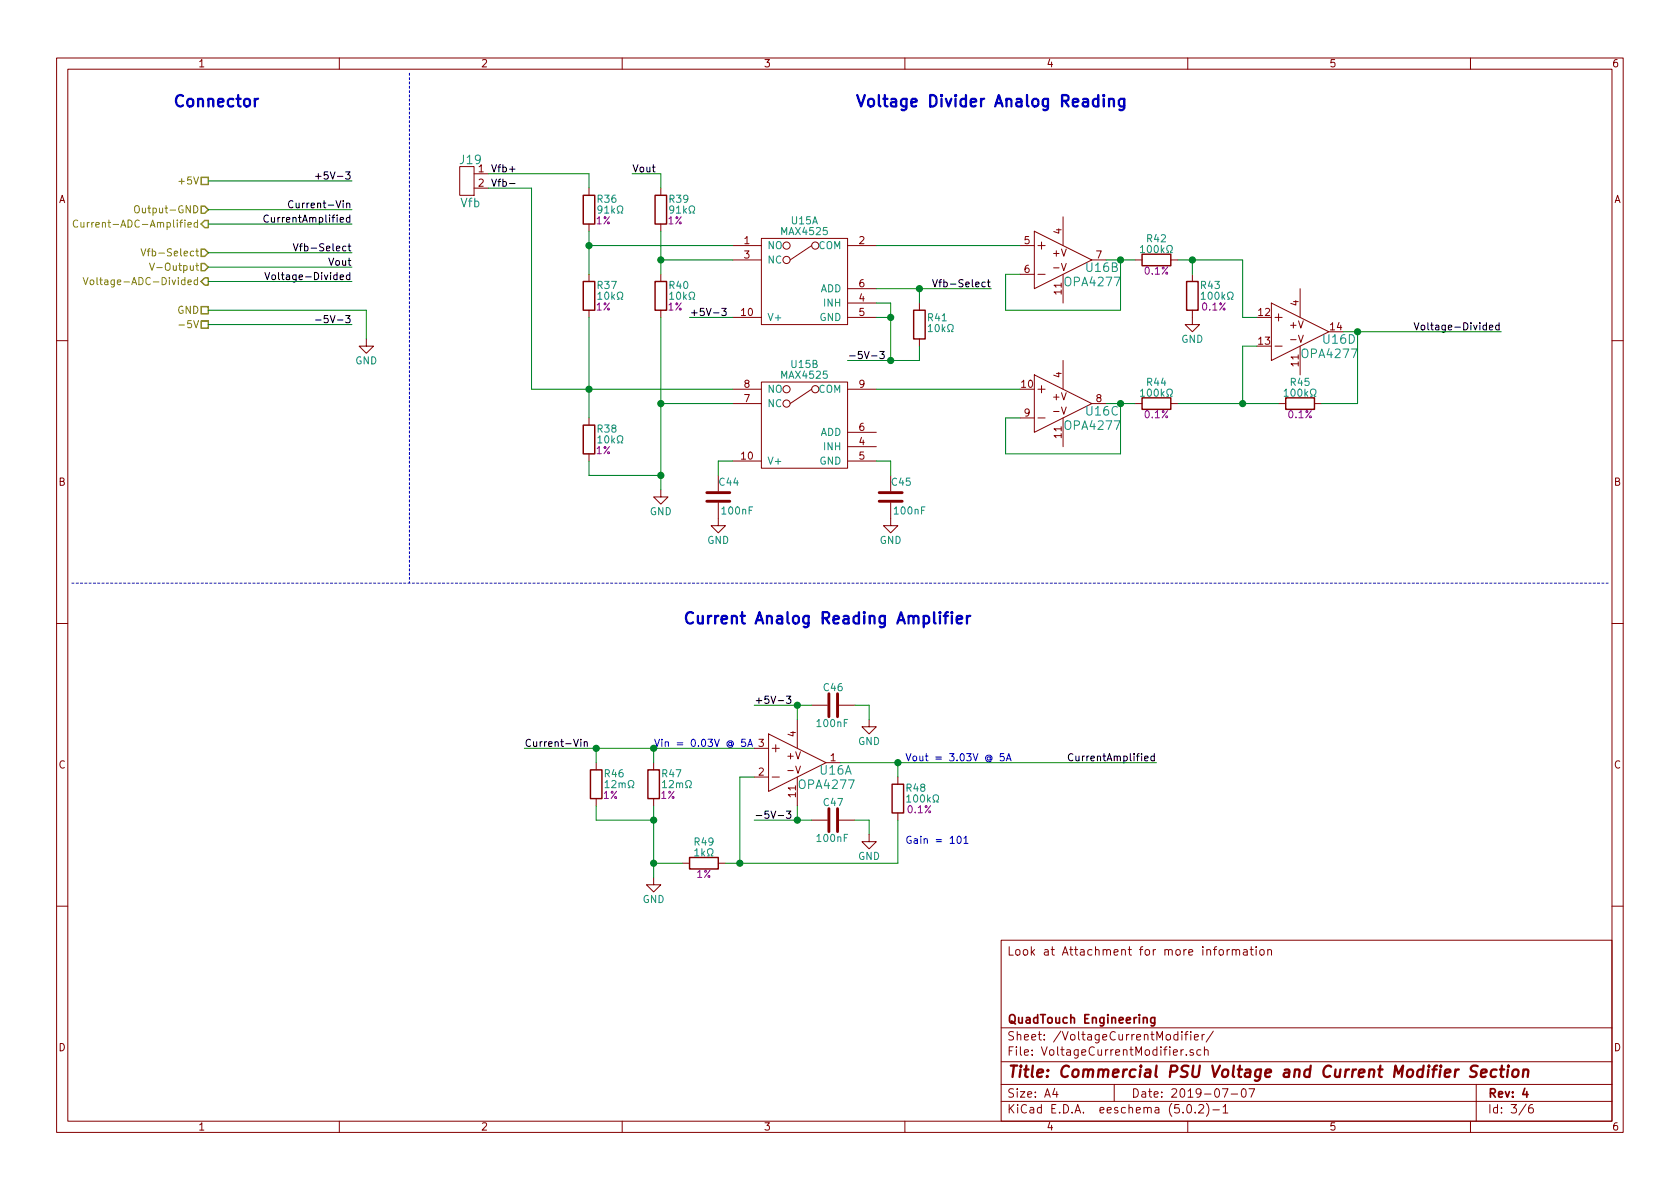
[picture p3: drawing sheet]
EESchema Schematic File Version 4
LIBS:Version 4-cache
EELAYER 26 0
EELAYER END
$Descr A4 11693 8268
encoding utf-8
Sheet 3 6
Title "Commercial PSU Voltage and Current Modifier Section"
Date "2019-07-07"
Rev "4"
Comp "QuadTouch Engineering"
Comment1 ""
Comment2 ""
Comment3 ""
Comment4 "Look at Attachment for more information"
$EndDescr
$Comp
L Device:R R46
U 1 1
P 4150 5450
F 0 "R46" H 4200 5525 50  0000 L CNN
F 1 "12mΩ" H 4200 5450 50  0000 L CNN
F 2 "Resistors_SMD:R_0805_HandSoldering" V 4080 5450 50  0001 C CNN
F 3 "~" H 4150 5450 50  0001 C CNN
F 4 "1%" H 4250 5375 50  0000 C CNN "Tolerance"
	1    4150 5450
	1    0    0    -1  
$EndComp
$Comp
L Device:R R47
U 1 1
P 4550 5450
F 0 "R47" H 4600 5525 50  0000 L CNN
F 1 "12mΩ" H 4600 5450 50  0000 L CNN
F 2 "Resistors_SMD:R_0805_HandSoldering" V 4480 5450 50  0001 C CNN
F 3 "~" H 4550 5450 50  0001 C CNN
F 4 "1%" H 4650 5375 50  0000 C CNN "Tolerance"
	1    4550 5450
	1    0    0    -1  
$EndComp
$Comp
L Custom_Library:LM324 U16
U 1 1
P 5550 5300
F 0 "U16" H 5700 5250 60  0000 L CNN
F 1 "OPA4277" H 5550 5150 60  0000 L CNN
F 2 "Housings_SOIC:SOIC-14_3.9x8.7mm_Pitch1.27mm" H 5550 5300 60  0001 C CNN
F 3 "" H 5550 5300 60  0000 C CNN
	1    5550 5300
	1    0    0    -1  
$EndComp
Wire Wire Line
	4550 5300 4550 5200
Wire Wire Line
	4150 5200 4150 5300
$Comp
L power:GND #PWR0127
U 1 1
P 4550 6100
F 0 "#PWR0127" H 4550 5850 50  0001 C CNN
F 1 "GND" H 4550 5950 50  0000 C CNN
F 2 "" H 4550 6100 50  0001 C CNN
F 3 "" H 4550 6100 50  0001 C CNN
	1    4550 6100
	1    0    0    -1  
$EndComp
Wire Wire Line
	4150 5700 4150 5600
$Comp
L Device:R R48
U 1 1
P 6250 5550
F 0 "R48" H 6300 5625 50  0000 L CNN
F 1 "100kΩ" H 6300 5550 50  0000 L CNN
F 2 "Resistors_SMD:R_0603_HandSoldering" V 6180 5550 50  0001 C CNN
F 3 "~" H 6250 5550 50  0001 C CNN
F 4 "0.1%" H 6400 5475 50  0000 C CNN "Tolerance"
	1    6250 5550
	1    0    0    -1  
$EndComp
$Comp
L Device:R R49
U 1 1
P 4900 6000
F 0 "R49" V 4750 5925 50  0000 L CNN
F 1 "1kΩ" V 4825 5925 50  0000 L CNN
F 2 "Resistors_SMD:R_0603_HandSoldering" V 4830 6000 50  0001 C CNN
F 3 "~" H 4900 6000 50  0001 C CNN
F 4 "1%" V 4975 6000 50  0000 C CNN "Tolerance"
	1    4900 6000
	0    1    1    0   
$EndComp
Wire Wire Line
	5150 5400 5250 5400
Wire Wire Line
	6250 5300 6250 5400
Text Notes 6300 5875 0    50   ~ 0
Gain = 101
Text Notes 4550 5200 0    50   ~ 0
Vin = 0.03V @ 5A
Wire Wire Line
	4550 5600 4550 5700
Wire Wire Line
	4550 5200 5250 5200
Wire Wire Line
	4150 5700 4550 5700
Connection ~ 4550 5700
Wire Wire Line
	4550 5200 4150 5200
Connection ~ 4550 5200
Text Notes 6300 5300 0    50   ~ 0
Vout = 3.03V @ 5A
Text HLabel 1450 1250 0    50   UnSpc ~ 0
+5V
Text HLabel 1450 2150 0    50   UnSpc ~ 0
GND
Text HLabel 1450 2250 0    50   UnSpc ~ 0
-5V
Connection ~ 4150 5200
$Comp
L power:GND #PWR0133
U 1 1
P 2550 2350
F 0 "#PWR0133" H 2550 2100 50  0001 C CNN
F 1 "GND" H 2550 2200 50  0000 C CNN
F 2 "" H 2550 2350 50  0001 C CNN
F 3 "" H 2550 2350 50  0001 C CNN
	1    2550 2350
	1    0    0    -1  
$EndComp
Text HLabel 1450 1550 0    50   Output ~ 0
Current-ADC-Amplified
Connection ~ 6250 5300
$Comp
L Custom_Library:MAX4525 U15
U 1 1
P 5600 1800
F 0 "U15" H 5600 2075 50  0000 C CNN
F 1 "MAX4525" H 5600 2000 50  0000 C CNN
F 2 "CustomFootprint:uMAX-10" H 5600 1800 50  0001 C CNN
F 3 "" H 5600 1800 50  0001 C CNN
	1    5600 1800
	-1   0    0    -1  
$EndComp
Wire Wire Line
	6200 2100 6100 2100
Wire Wire Line
	6100 2200 6200 2200
Connection ~ 6200 2200
Wire Wire Line
	6200 2200 6200 2100
$Comp
L Custom_Library:MAX4525 U15
U 2 1
P 5600 2800
F 0 "U15" H 5600 3075 50  0000 C CNN
F 1 "MAX4525" H 5600 3000 50  0000 C CNN
F 2 "CustomFootprint:uMAX-10" H 5600 2800 50  0001 C CNN
F 3 "" H 5600 2800 50  0001 C CNN
	2    5600 2800
	-1   0    0    -1  
$EndComp
$Comp
L Device:R R39
U 1 1
P 4600 1450
F 0 "R39" H 4650 1525 50  0000 L CNN
F 1 "91kΩ" H 4650 1450 50  0000 L CNN
F 2 "Resistors_SMD:R_0603_HandSoldering" V 4530 1450 50  0001 C CNN
F 3 "~" H 4600 1450 50  0001 C CNN
F 4 "1%" H 4700 1375 50  0000 C CNN "Tolerance"
	1    4600 1450
	1    0    0    -1  
$EndComp
$Comp
L Device:R R40
U 1 1
P 4600 2050
F 0 "R40" H 4650 2125 50  0000 L CNN
F 1 "10kΩ" H 4650 2050 50  0000 L CNN
F 2 "Resistors_SMD:R_0603_HandSoldering" V 4530 2050 50  0001 C CNN
F 3 "~" H 4600 2050 50  0001 C CNN
F 4 "1%" H 4700 1975 50  0000 C CNN "Tolerance"
	1    4600 2050
	1    0    0    -1  
$EndComp
$Comp
L Device:R R36
U 1 1
P 4100 1450
F 0 "R36" H 4150 1525 50  0000 L CNN
F 1 "91kΩ" H 4150 1450 50  0000 L CNN
F 2 "Resistors_SMD:R_0603_HandSoldering" V 4030 1450 50  0001 C CNN
F 3 "~" H 4100 1450 50  0001 C CNN
F 4 "1%" H 4200 1375 50  0000 C CNN "Tolerance"
	1    4100 1450
	1    0    0    -1  
$EndComp
$Comp
L Device:R R37
U 1 1
P 4100 2050
F 0 "R37" H 4150 2125 50  0000 L CNN
F 1 "10kΩ" H 4150 2050 50  0000 L CNN
F 2 "Resistors_SMD:R_0603_HandSoldering" V 4030 2050 50  0001 C CNN
F 3 "~" H 4100 2050 50  0001 C CNN
F 4 "1%" H 4200 1975 50  0000 C CNN "Tolerance"
	1    4100 2050
	1    0    0    -1  
$EndComp
$Comp
L Device:R R38
U 1 1
P 4100 3050
F 0 "R38" H 4150 3125 50  0000 L CNN
F 1 "10kΩ" H 4150 3050 50  0000 L CNN
F 2 "Resistors_SMD:R_0603_HandSoldering" V 4030 3050 50  0001 C CNN
F 3 "~" H 4100 3050 50  0001 C CNN
F 4 "1%" H 4200 2975 50  0000 C CNN "Tolerance"
	1    4100 3050
	1    0    0    -1  
$EndComp
$Comp
L power:GND #PWR0136
U 1 1
P 4600 3400
F 0 "#PWR0136" H 4600 3150 50  0001 C CNN
F 1 "GND" H 4600 3250 50  0000 C CNN
F 2 "" H 4600 3400 50  0001 C CNN
F 3 "" H 4600 3400 50  0001 C CNN
	1    4600 3400
	1    0    0    -1  
$EndComp
Wire Wire Line
	4600 3400 4600 3300
Wire Wire Line
	4100 2200 4100 2700
Wire Wire Line
	4100 3200 4100 3300
Wire Wire Line
	4100 3300 4600 3300
Connection ~ 4600 3300
Wire Wire Line
	4600 3300 4600 2800
Wire Wire Line
	4100 1600 4100 1700
Wire Wire Line
	4600 1900 4600 1800
$Comp
L Device:R R41
U 1 1
P 6400 2250
F 0 "R41" H 6450 2300 50  0000 L CNN
F 1 "10kΩ" H 6450 2225 50  0000 L CNN
F 2 "Resistors_SMD:R_0603_HandSoldering" V 6330 2250 50  0001 C CNN
F 3 "~" H 6400 2250 50  0001 C CNN
	1    6400 2250
	1    0    0    -1  
$EndComp
Wire Wire Line
	6400 2100 6400 2000
Wire Wire Line
	6400 2000 6100 2000
Wire Wire Line
	5100 1800 4600 1800
Connection ~ 4600 1800
Wire Wire Line
	4600 1800 4600 1600
Wire Wire Line
	5100 2800 4600 2800
Connection ~ 4600 2800
Wire Wire Line
	4600 2800 4600 2200
Wire Wire Line
	5100 2700 4100 2700
Connection ~ 4100 2700
Wire Wire Line
	4100 2700 4100 2900
Wire Wire Line
	5100 1700 4100 1700
Connection ~ 4100 1700
Wire Wire Line
	4100 1700 4100 1900
Text Label 6900 2000 2    50   ~ 0
Vfb-Select
Wire Wire Line
	6900 2000 6400 2000
Connection ~ 6400 2000
Text Label 3600 1200 2    50   ~ 0
Vfb+
Text Label 3600 1300 2    50   ~ 0
Vfb-
Wire Wire Line
	4100 1300 4100 1200
$Comp
L Custom_Library:LM324 U16
U 2 1
P 7400 1800
F 0 "U16" H 7550 1750 60  0000 L CNN
F 1 "OPA4277" H 7400 1650 60  0000 L CNN
F 2 "Housings_SOIC:SOIC-14_3.9x8.7mm_Pitch1.27mm" H 7400 1800 60  0001 C CNN
F 3 "" H 7400 1800 60  0000 C CNN
	2    7400 1800
	1    0    0    -1  
$EndComp
$Comp
L Custom_Library:LM324 U16
U 3 1
P 7400 2800
F 0 "U16" H 7550 2750 60  0000 L CNN
F 1 "OPA4277" H 7400 2650 60  0000 L CNN
F 2 "Housings_SOIC:SOIC-14_3.9x8.7mm_Pitch1.27mm" H 7400 2800 60  0001 C CNN
F 3 "" H 7400 2800 60  0000 C CNN
	3    7400 2800
	1    0    0    -1  
$EndComp
$Comp
L Custom_Library:LM324 U16
U 4 1
P 9050 2300
F 0 "U16" H 9200 2250 60  0000 L CNN
F 1 "OPA4277" H 9050 2150 60  0000 L CNN
F 2 "Housings_SOIC:SOIC-14_3.9x8.7mm_Pitch1.27mm" H 9050 2300 60  0001 C CNN
F 3 "" H 9050 2300 60  0000 C CNN
	4    9050 2300
	1    0    0    -1  
$EndComp
$Comp
L Device:R R?
U 1 1
P 8050 2800
AR Path="/5D0E99D9/5D327946" Ref="R?"  Part="1" 
AR Path="/5D310548/5D327946" Ref="R44"  Part="1" 
F 0 "R44" V 7900 2800 50  0000 C CNN
F 1 "100kΩ" V 7975 2800 50  0000 C CNN
F 2 "Resistors_SMD:R_0603_HandSoldering" V 7980 2800 50  0001 C CNN
F 3 "~" H 8050 2800 50  0001 C CNN
F 4 "0.1%" V 8125 2800 50  0000 C CNN "Tolerance"
	1    8050 2800
	0    1    1    0   
$EndComp
$Comp
L Device:R R?
U 1 1
P 8050 1800
AR Path="/5D0E99D9/5D328980" Ref="R?"  Part="1" 
AR Path="/5D310548/5D328980" Ref="R42"  Part="1" 
F 0 "R42" V 7900 1800 50  0000 C CNN
F 1 "100kΩ" V 7975 1800 50  0000 C CNN
F 2 "Resistors_SMD:R_0603_HandSoldering" V 7980 1800 50  0001 C CNN
F 3 "~" H 8050 1800 50  0001 C CNN
F 4 "0.1%" V 8125 1800 50  0000 C CNN "Tolerance"
	1    8050 1800
	0    1    1    0   
$EndComp
$Comp
L Device:R R43
U 1 1
P 8300 2050
F 0 "R43" H 8350 2125 50  0000 L CNN
F 1 "100kΩ" H 8350 2050 50  0000 L CNN
F 2 "Resistors_SMD:R_0603_HandSoldering" V 8230 2050 50  0001 C CNN
F 3 "~" H 8300 2050 50  0001 C CNN
F 4 "0.1%" H 8450 1975 50  0000 C CNN "Tolerance"
	1    8300 2050
	1    0    0    -1  
$EndComp
$Comp
L Device:R R?
U 1 1
P 9050 2800
AR Path="/5D0E99D9/5D328B08" Ref="R?"  Part="1" 
AR Path="/5D310548/5D328B08" Ref="R45"  Part="1" 
F 0 "R45" V 8900 2800 50  0000 C CNN
F 1 "100kΩ" V 8975 2800 50  0000 C CNN
F 2 "Resistors_SMD:R_0603_HandSoldering" V 8980 2800 50  0001 C CNN
F 3 "~" H 9050 2800 50  0001 C CNN
F 4 "0.1%" V 9125 2800 50  0000 C CNN "Tolerance"
	1    9050 2800
	0    1    1    0   
$EndComp
Wire Wire Line
	7700 1800 7800 1800
$Comp
L power:GND #PWR0138
U 1 1
P 8300 2200
F 0 "#PWR0138" H 8300 1950 50  0001 C CNN
F 1 "GND" H 8300 2050 50  0000 C CNN
F 2 "" H 8300 2200 50  0001 C CNN
F 3 "" H 8300 2200 50  0001 C CNN
	1    8300 2200
	1    0    0    -1  
$EndComp
Wire Wire Line
	8200 1800 8300 1800
Wire Wire Line
	8300 1800 8300 1900
Wire Wire Line
	7700 2800 7800 2800
Wire Wire Line
	8200 2800 8650 2800
Wire Wire Line
	9200 2800 9450 2800
Wire Wire Line
	9450 2800 9450 2300
Wire Wire Line
	9450 2300 9350 2300
Wire Wire Line
	7100 1900 7000 1900
Wire Wire Line
	7000 1900 7000 2150
Wire Wire Line
	7000 2150 7800 2150
Wire Wire Line
	7800 2150 7800 1800
Connection ~ 7800 1800
Wire Wire Line
	7800 1800 7900 1800
Wire Wire Line
	7800 2800 7800 3150
Wire Wire Line
	7800 3150 7000 3150
Wire Wire Line
	7000 3150 7000 2900
Wire Wire Line
	7000 2900 7100 2900
Connection ~ 7800 2800
Wire Wire Line
	7800 2800 7900 2800
Wire Wire Line
	7100 2700 6100 2700
Wire Wire Line
	6100 1700 7100 1700
Wire Wire Line
	8750 2200 8650 2200
Wire Wire Line
	8650 2200 8650 1800
Wire Wire Line
	8650 1800 8300 1800
Connection ~ 8300 1800
Wire Wire Line
	8750 2400 8650 2400
Wire Wire Line
	8650 2400 8650 2800
Connection ~ 8650 2800
Wire Wire Line
	8650 2800 8900 2800
Connection ~ 9450 2300
$Comp
L Custom_Library:Header_1X2 J19
U 1 1
P 3300 1250
F 0 "J19" H 3275 1400 60  0000 C CNN
F 1 "Vfb" H 3275 1100 60  0000 C CNN
F 2 "CustomFootprint:Pin_Header_Straight_1x02" H 3300 1250 60  0001 C CNN
F 3 "" H 3300 1250 60  0000 C CNN
	1    3300 1250
	1    0    0    -1  
$EndComp
Wire Wire Line
	3400 1200 4100 1200
Wire Wire Line
	3700 1300 3700 2700
Wire Wire Line
	3400 1300 3700 1300
Wire Wire Line
	3700 2700 4100 2700
$Comp
L Device:C C?
U 1 1
P 5000 3450
AR Path="/5D3416BD" Ref="C?"  Part="1" 
AR Path="/5D0E99D9/5D3416BD" Ref="C?"  Part="1" 
AR Path="/5D310548/5D3416BD" Ref="C44"  Part="1" 
F 0 "C44" H 4850 3350 50  0000 L CNN
F 1 "100nF" H 4750 3550 50  0000 L CNN
F 2 "Capacitors_SMD:C_0603_HandSoldering" H 5038 3300 50  0001 C CNN
F 3 "~" H 5000 3450 50  0001 C CNN
	1    5000 3450
	-1   0    0    1   
$EndComp
$Comp
L Device:C C?
U 1 1
P 6200 3450
AR Path="/5D34540A" Ref="C?"  Part="1" 
AR Path="/5D0E99D9/5D34540A" Ref="C?"  Part="1" 
AR Path="/5D310548/5D34540A" Ref="C45"  Part="1" 
F 0 "C45" H 6050 3350 50  0000 L CNN
F 1 "100nF" H 5950 3550 50  0000 L CNN
F 2 "Capacitors_SMD:C_0603_HandSoldering" H 6238 3300 50  0001 C CNN
F 3 "~" H 6200 3450 50  0001 C CNN
	1    6200 3450
	-1   0    0    1   
$EndComp
$Comp
L power:GND #PWR0139
U 1 1
P 5000 3600
F 0 "#PWR0139" H 5000 3350 50  0001 C CNN
F 1 "GND" H 5000 3450 50  0000 C CNN
F 2 "" H 5000 3600 50  0001 C CNN
F 3 "" H 5000 3600 50  0001 C CNN
	1    5000 3600
	1    0    0    -1  
$EndComp
$Comp
L power:GND #PWR0140
U 1 1
P 6200 3600
F 0 "#PWR0140" H 6200 3350 50  0001 C CNN
F 1 "GND" H 6200 3450 50  0000 C CNN
F 2 "" H 6200 3600 50  0001 C CNN
F 3 "" H 6200 3600 50  0001 C CNN
	1    6200 3600
	1    0    0    -1  
$EndComp
Wire Wire Line
	6200 3300 6200 3200
Wire Wire Line
	6200 3200 6100 3200
Wire Wire Line
	5000 3300 5000 3200
Wire Wire Line
	5000 3200 5100 3200
$Comp
L Device:C C?
U 1 1
P 5800 4900
AR Path="/5D349666" Ref="C?"  Part="1" 
AR Path="/5D0E99D9/5D349666" Ref="C?"  Part="1" 
AR Path="/5D310548/5D349666" Ref="C46"  Part="1" 
F 0 "C46" V 5675 4825 50  0000 L CNN
F 1 "100nF" V 5925 4775 50  0000 L CNN
F 2 "Capacitors_SMD:C_0603_HandSoldering" H 5838 4750 50  0001 C CNN
F 3 "~" H 5800 4900 50  0001 C CNN
	1    5800 4900
	0    1    1    0   
$EndComp
$Comp
L power:GND #PWR0141
U 1 1
P 6050 5000
F 0 "#PWR0141" H 6050 4750 50  0001 C CNN
F 1 "GND" H 6050 4850 50  0000 C CNN
F 2 "" H 6050 5000 50  0001 C CNN
F 3 "" H 6050 5000 50  0001 C CNN
	1    6050 5000
	1    0    0    -1  
$EndComp
Wire Wire Line
	6050 5000 6050 4900
Wire Wire Line
	6050 4900 5950 4900
Wire Wire Line
	5650 4900 5550 4900
Wire Wire Line
	5550 4900 5550 5000
Connection ~ 5550 4900
Wire Wire Line
	6250 5700 6250 6000
Wire Wire Line
	5150 6000 6250 6000
Wire Wire Line
	5150 5400 5150 6000
Wire Wire Line
	5850 5300 6250 5300
$Comp
L Device:C C?
U 1 1
P 5800 5700
AR Path="/5D36389F" Ref="C?"  Part="1" 
AR Path="/5D0E99D9/5D36389F" Ref="C?"  Part="1" 
AR Path="/5D310548/5D36389F" Ref="C47"  Part="1" 
F 0 "C47" V 5675 5625 50  0000 L CNN
F 1 "100nF" V 5925 5575 50  0000 L CNN
F 2 "Capacitors_SMD:C_0603_HandSoldering" H 5838 5550 50  0001 C CNN
F 3 "~" H 5800 5700 50  0001 C CNN
	1    5800 5700
	0    1    1    0   
$EndComp
Wire Wire Line
	6050 5800 6050 5700
Wire Wire Line
	6050 5700 5950 5700
$Comp
L power:GND #PWR0142
U 1 1
P 6050 5800
F 0 "#PWR0142" H 6050 5550 50  0001 C CNN
F 1 "GND" H 6050 5650 50  0000 C CNN
F 2 "" H 6050 5800 50  0001 C CNN
F 3 "" H 6050 5800 50  0001 C CNN
	1    6050 5800
	1    0    0    -1  
$EndComp
Wire Wire Line
	5650 5700 5550 5700
Connection ~ 5550 5700
Wire Wire Line
	5550 5700 5550 5600
Wire Notes Line
	500  4050 11200 4050
Wire Notes Line
	2850 500  2850 4050
Text Notes 5950 750  0    79   ~ 16
Voltage Divider Analog Reading
Text Label 8050 5300 2    50   ~ 0
CurrentAmplified
Wire Wire Line
	6250 5300 8050 5300
Text Label 2450 1550 2    50   ~ 0
CurrentAmplified
Wire Wire Line
	2450 1550 1450 1550
Text HLabel 1450 1450 0    50   Input ~ 0
Output-GND
Text Label 2450 1450 2    50   ~ 0
Current-Vin
Wire Wire Line
	2450 1450 1450 1450
Text Label 3650 5200 0    50   ~ 0
Current-Vin
Wire Wire Line
	3650 5200 4150 5200
Text HLabel 1450 1750 0    50   Input ~ 0
Vfb-Select
Text Label 2450 1750 2    50   ~ 0
Vfb-Select
Wire Wire Line
	2450 1750 1450 1750
Text HLabel 1450 1850 0    50   Input ~ 0
V-Output
Text Label 4400 1200 0    50   ~ 0
Vout
Wire Wire Line
	4400 1200 4600 1200
Wire Wire Line
	4600 1200 4600 1300
Text Label 2450 1850 2    50   ~ 0
Vout
Wire Wire Line
	1450 1850 2450 1850
Text HLabel 1450 1950 0    50   Output ~ 0
Voltage-ADC-Divided
Text Label 2450 1950 2    50   ~ 0
Voltage-Divided
Wire Wire Line
	2450 1950 1450 1950
Text Label 10450 2300 2    50   ~ 0
Voltage-Divided
Wire Wire Line
	9450 2300 10450 2300
Text Notes 1200 750  0    79   ~ 16
Connector
Text Notes 4750 4350 0    79   ~ 16
Current Analog Reading Amplifier
Wire Wire Line
	5050 6000 5150 6000
Connection ~ 5150 6000
Wire Wire Line
	4550 5700 4550 6000
Wire Wire Line
	4750 6000 4550 6000
Connection ~ 4550 6000
Wire Wire Line
	4550 6000 4550 6100
Text Label 2450 1250 2    50   ~ 0
+5V-3
Text Label 2450 2250 2    50   ~ 0
-5V-3
Wire Wire Line
	2550 2350 2550 2150
Wire Wire Line
	1450 2150 2550 2150
Wire Wire Line
	1450 2250 2450 2250
Wire Wire Line
	1450 1250 2450 1250
Text Label 4800 2200 0    50   ~ 0
+5V-3
Text Label 5900 2500 0    50   ~ 0
-5V-3
Wire Wire Line
	6400 2500 6400 2400
Wire Wire Line
	6200 2200 6200 2500
Connection ~ 6200 2500
Wire Wire Line
	6200 2500 6400 2500
Text Label 5250 5700 0    50   ~ 0
-5V-3
Text Label 5250 4900 0    50   ~ 0
+5V-3
Wire Wire Line
	4800 2200 5100 2200
Wire Wire Line
	5900 2500 6200 2500
Wire Wire Line
	5250 4900 5550 4900
Wire Wire Line
	5250 5700 5550 5700
$EndSCHEMATC
